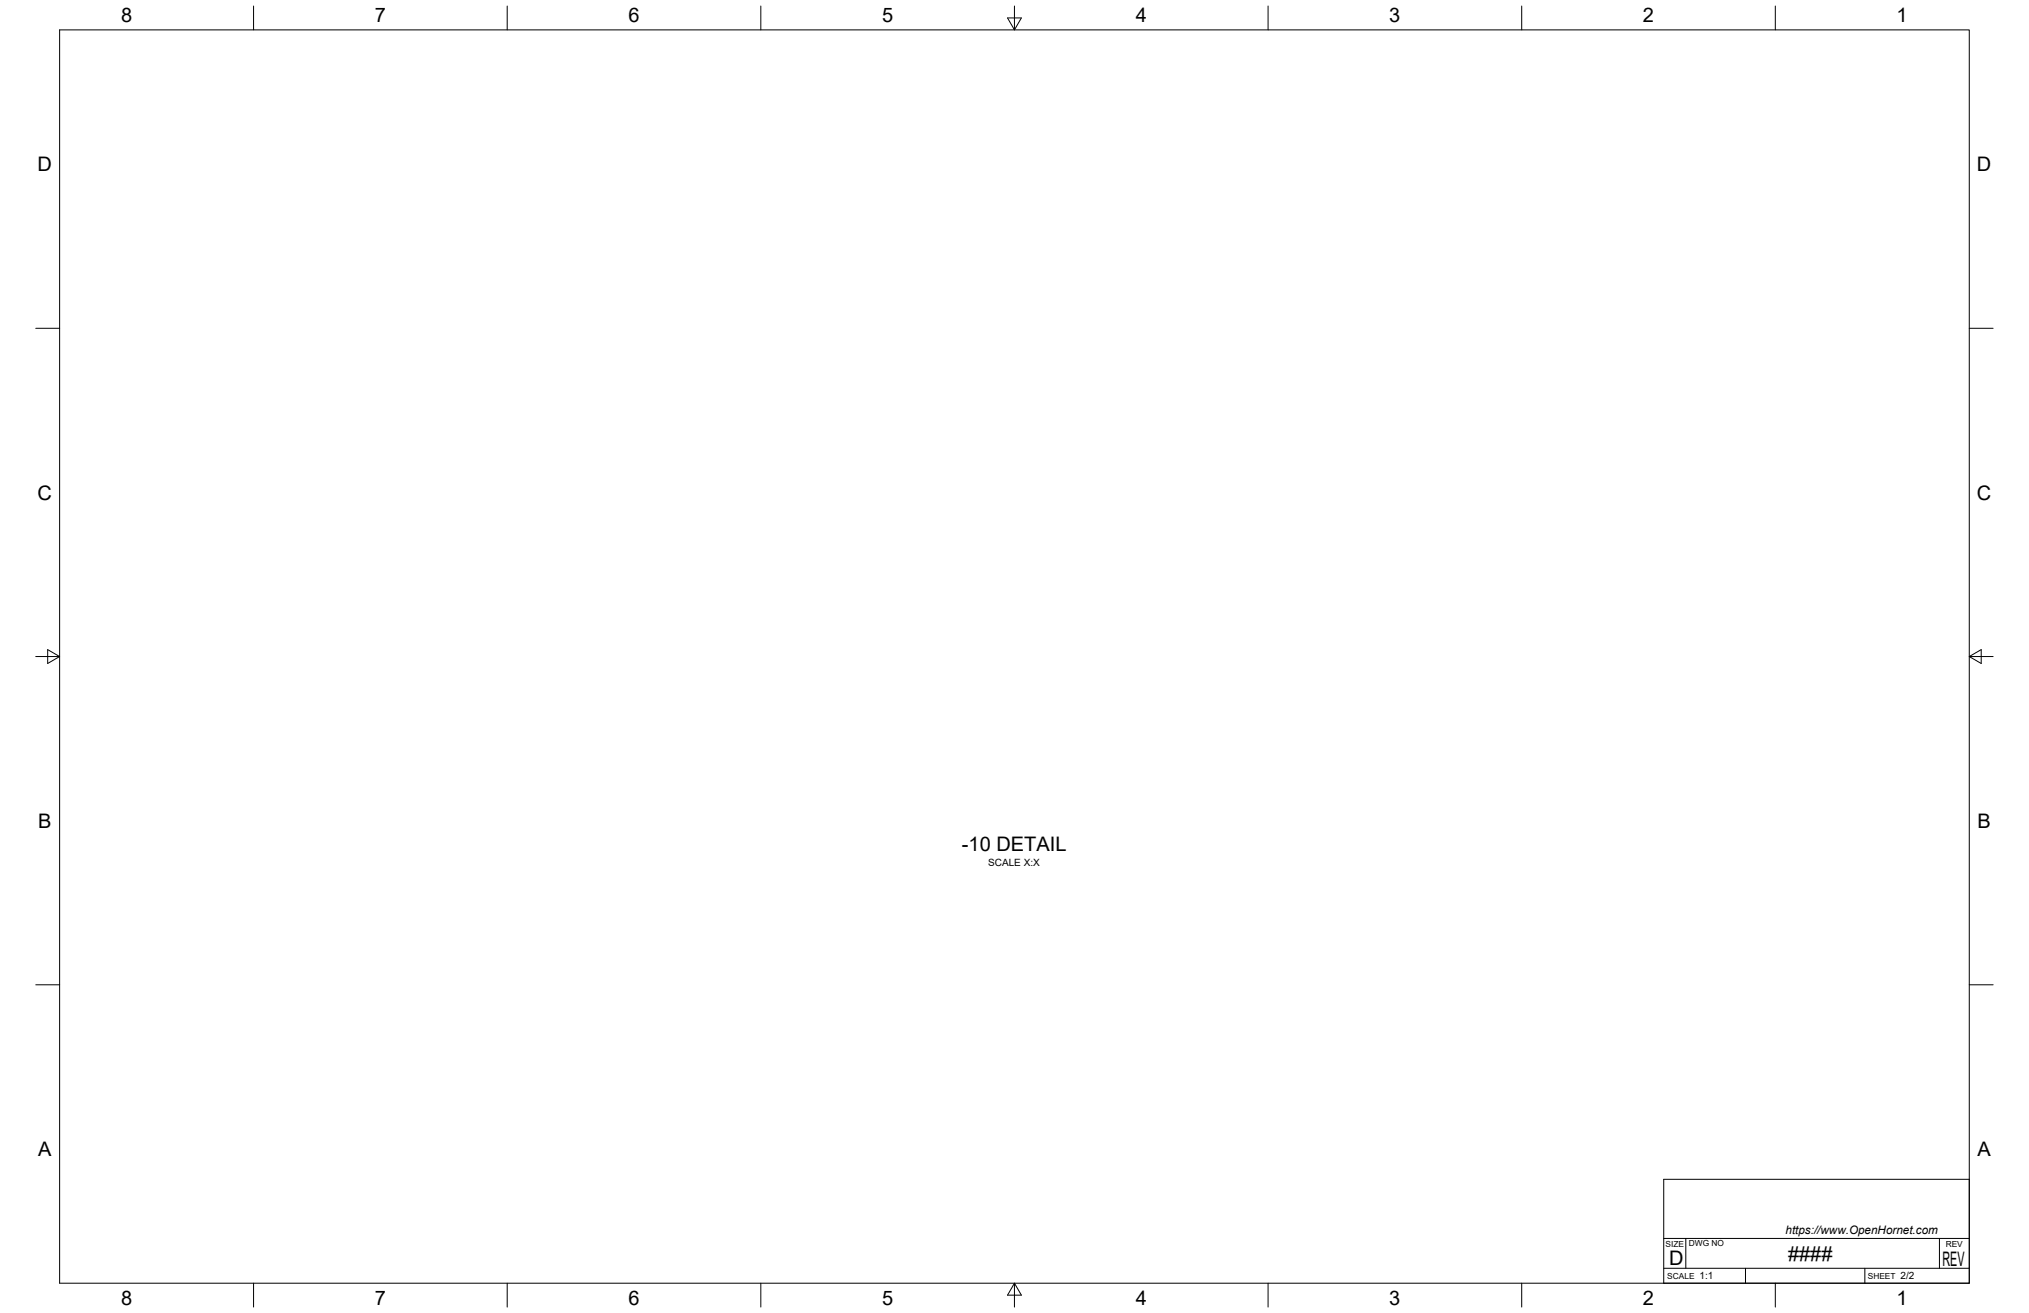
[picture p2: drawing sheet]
<svg xmlns="http://www.w3.org/2000/svg" width="864mm" height="559mm" viewBox="0 0 864 559" stroke-linecap="round" stroke-linejoin="round" font-family="sans-serif">
<!-- layer: Border -->
<g fill="none" stroke="#000" stroke-width=".43">
<path d="M25.4 12.7h812.8v533.4h-812.8zM107.9 2.6v10.1M215.9 2.6v10.1M323.8 2.6v10.1M428.8 7.6h5.9l-2.9 5.1zM431.8 2.6v10.1M539.7 2.6v10.1M647.7 2.6v10.1M755.6 2.6v10.1M15.2 139.7h10.2M838.2 139.7h10.1M15.2 279.4h10.2"/>
<path d="M20.3 276.5l5.1 2.9-5.1 3zM838.2 279.4l5.1-2.9v5.9zM838.2 279.4h10.1M15.2 419.1h10.2M838.2 419.1h10.1M107.9 546.1v10.2M215.9 546.1v10.2M323.8 546.1v10.2M431.8 546.1l2.9 5.1h-5.9zM431.8 546.1v10.2M539.7 546.1v10.2M647.7 546.1v10.2"/>
<path d="M755.6 546.1v10.2"/>
</g>
<!-- layer: Titleblock -->
<path d="M708.1 501.9h130.1v44.2h-130.1zM708.1 539.8h130.1M708.1 527.1h130.1M717.5 527.1v12.7M742.9 539.8v6.3M793.7 539.8v6.3M825.5 527.1v12.7" fill="none" stroke="#000" stroke-width=".43"/>
<g font-size="8.5">
<text x="51.6" y="9.4">8</text>
<text x="159.5" y="9.4">7</text>
<text x="267.5" y="9.4">6</text>
<text x="375.4" y="9.3">5</text>
<text x="483.4" y="9.4">4</text>
<text x="591.3" y="9.4">3</text>
<text x="699.3" y="9.4">2</text>
<text x="807.2" y="9.4">1</text>
<text x="16" y="72.9">D</text>
<text x="841.4" y="72.9">D</text>
<text x="16" y="212.6">C</text>
<text x="841.4" y="212.6">C</text>
<text x="16.2" y="352.3">B</text>
<text x="841.7" y="352.3">B</text>
<text x="409.4" y="362.4">-10 DETAIL</text>
<text x="16.2" y="492">A</text>
<text x="841.7" y="492">A</text>
<text x="710.4" y="538.4">D</text>
<text x="761" y="536.7">####</text>
<text x="826.8" y="538.8">REV</text>
<text x="51.6" y="555.5">8</text>
<text x="159.5" y="555.5">7</text>
<text x="267.5" y="555.5">6</text>
<text x="375.4" y="555.4">5</text>
<text x="483.4" y="555.5">4</text>
<text x="591.3" y="555.5">3</text>
<text x="699.3" y="555.5">2</text>
<text x="807.2" y="555.5">1</text>
</g>
<text font-size="5" x="760" y="525.2">https://www.OpenHornet.com</text>
<g font-size="4.3">
<text x="420.6" y="368.5">SCALE X:X</text>
<text x="723.4" y="544.5">1:1</text>
<text x="809" y="544.5">2/2</text>
</g>
<g font-size="3.5">
<text x="708.9" y="530.9">SIZE</text>
<text x="718.9" y="530.5">DWG NO</text>
<text x="828.2" y="530.9">REV</text>
<text x="709.6" y="544.2">SCALE</text>
<text x="795" y="544.2">SHEET</text>
</g>
</svg>
